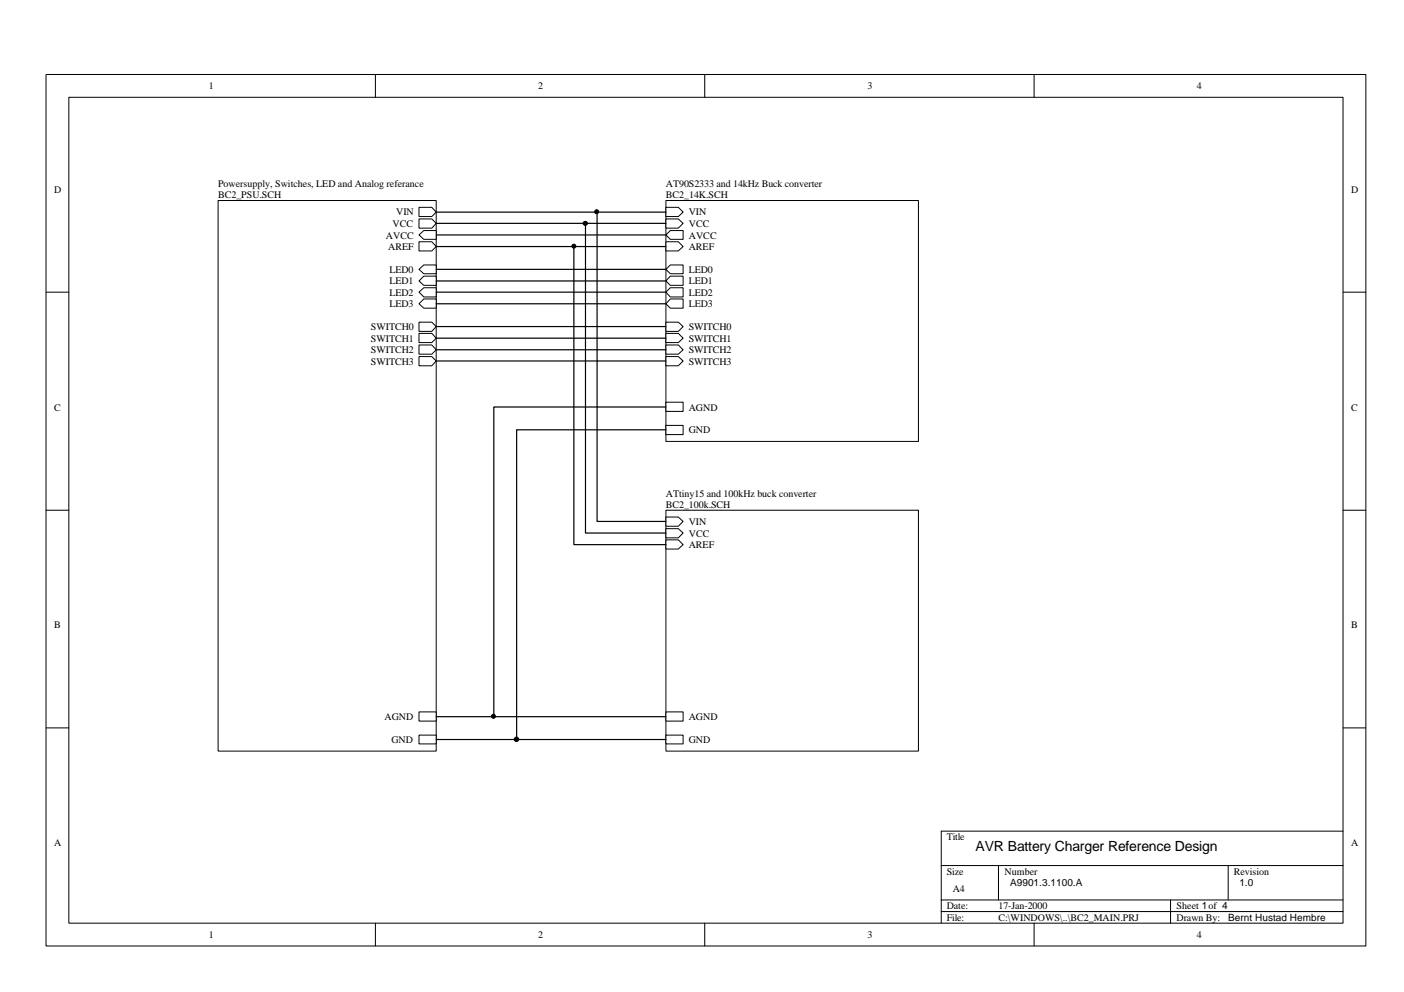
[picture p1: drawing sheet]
<svg xmlns="http://www.w3.org/2000/svg" width="297mm" height="210mm" viewBox="0 0 297 210" stroke-linecap="round" stroke-linejoin="round" font-family="sans-serif">
<g fill="none" stroke="#000" stroke-width=".21">
<path d="M9.7 15.8h279.3v184.4h-279.3zM79.4 15.8v4.8M149.1 15.8v4.8M218.8 15.8v4.8M14.6 20.6h269.5v174.7h-269.5zM9.7 61.8h4.9M284.1 61.8h4.9M9.7 108h4.9M284.1 108h4.9M9.7 154h4.9M284.1 154h4.9M284.1 175.9h-85v19.4"/>
<path d="M79.4 195.3v4.9M149.1 195.3v4.9M199.1 183.1h85M199.1 190.4h85M199.1 192.9h85M211.2 183.1v7.3M218.8 195.3v4.9M247.6 190.4v4.9M259.8 183.1v7.3"/>
</g>
<g fill="#fff" stroke="#000" stroke-width=".21">
<path d="M46.1 42.4h46.2v116.5h-46.2z"/>
<path d="M88.6 155.5h3.7v1.9h-3.7z"/>
<path d="M88.6 150.6h3.7v2h-3.7z"/>
<path d="M140.9 108h53.4v50.9h-53.4z"/>
<path d="M140.9 150.6h3.6v2h-3.6z"/>
<path d="M140.9 155.5h3.6v1.9h-3.6z"/>
<path d="M140.9 42.4h53.4v51h-53.4z"/>
<path d="M140.9 85.1h3.6v2h-3.6z"/>
<path d="M140.9 90h3.6v2h-3.6z"/>
</g>
<g fill="#fff" stroke="#000" stroke-width=".21">
<path d="M88.6 43.9h2.8l.9 1-.9 .9h-2.8z" fill-rule="evenodd"/>
<path d="M88.6 46.3h2.8l.9 1-.9 1h-2.8z" fill-rule="evenodd"/>
<path d="M88.6 51.2h2.8l.9 1-.9 .9h-2.8z" fill-rule="evenodd"/>
<path d="M88.6 49.7l1.1-.9h2.6v1.8h-2.6z" fill-rule="evenodd"/>
<path d="M88.6 68.2h2.8l.9 .9-.9 1h-2.8z" fill-rule="evenodd"/>
<path d="M88.6 70.5h2.8l.9 1.1-.9 .9h-2.8z" fill-rule="evenodd"/>
<path d="M88.6 73h2.8l.9 1-.9 .9h-2.8z" fill-rule="evenodd"/>
<path d="M88.6 75.5h2.8l.9 .9-.9 1h-2.8z" fill-rule="evenodd"/>
<path d="M88.6 57l1.1-.9h2.6v1.8h-2.6z" fill-rule="evenodd"/>
<path d="M88.6 59.5l1.1-1.1h2.6v2h-2.6z" fill-rule="evenodd"/>
<path d="M88.6 61.8l1.1-.9h2.6v1.9h-2.6z" fill-rule="evenodd"/>
<path d="M88.6 64.3l1.1-1h2.6v1.9h-2.6z" fill-rule="evenodd"/>
<path d="M140.9 109.4h2.6l1 .9-1 1.1h-2.6z" fill-rule="evenodd"/>
<path d="M140.9 111.9h2.6l1 .9-1 1h-2.6z" fill-rule="evenodd"/>
<path d="M140.9 114.2h2.6l1 1-1 1h-2.6z" fill-rule="evenodd"/>
<path d="M140.9 46.3h2.6l1 1-1 1h-2.6z" fill-rule="evenodd"/>
<path d="M140.9 43.9h2.6l1 1-1 .9h-2.6z" fill-rule="evenodd"/>
<path d="M140.9 51.2h2.6l1 1-1 .9h-2.6z" fill-rule="evenodd"/>
<path d="M140.9 49.7l.9-.9h2.7v1.8h-2.7z" fill-rule="evenodd"/>
<path d="M140.9 57l.9-.9h2.7v1.8h-2.7z" fill-rule="evenodd"/>
<path d="M141.8 58.4h2.7v2h-2.7l-.9-.9z" fill-rule="evenodd"/>
<path d="M140.9 61.8l.9-.9h2.7v1.9h-2.7z" fill-rule="evenodd"/>
<path d="M141.8 63.3h2.7v1.9h-2.7l-.9-.9z" fill-rule="evenodd"/>
<path d="M140.9 68.2h2.6l1 .9-1 1h-2.6z" fill-rule="evenodd"/>
<path d="M140.9 70.5h2.6l1 1.1-1 .9h-2.6z" fill-rule="evenodd"/>
<path d="M140.9 73h2.6l1 1-1 .9h-2.6z" fill-rule="evenodd"/>
<path d="M140.9 75.5h2.6l1 .9-1 1h-2.6z" fill-rule="evenodd"/>
</g>
<g fill="none" stroke="#000" stroke-width=".25">
<path d="M92.3 44.9h48.6M92.3 47.3h48.6M92.3 49.7h48.6M92.3 52.2h48.6M92.3 57h48.6M92.3 59.5h48.6M121.4 52.2v63h19.5M123.9 47.3v65.5h17M126.3 44.9v65.4h14.6M92.3 61.8h48.6M92.3 64.3h48.6M92.3 69.1h48.6"/>
<path d="M92.3 71.6h48.6M92.3 74h48.6M92.3 76.4h48.6M140.9 86.1h-36.4v65.6M140.9 90.9h-31.6v65.6M92.3 151.7h48.6M92.3 156.5h48.6"/>
</g>
<g fill="#000" stroke="#000" stroke-width=".21">
<circle cx="121.4" cy="52.1" r=".42"/>
<circle cx="123.8" cy="47.3" r=".45"/>
<circle cx="126.2" cy="44.8" r=".42"/>
<circle cx="104.4" cy="151.6" r=".42"/>
<circle cx="109.3" cy="156.4" r=".47"/>
</g>
<text font-size="3" x="206.4" y="180">AVR Battery Charger Reference Design</text>
<g font-size="2.1">
<text x="44.2" y="18.9">1</text>
<text x="113.9" y="18.9">2</text>
<text x="183.6" y="18.9">3</text>
<text x="253.2" y="18.9">4</text>
<text x="11.4" y="40.7">D</text>
<text x="46.1" y="39.6">Powersupply, Switches, LED and Analog referance</text>
<text x="46.1" y="41.9">BC2_PSU.SCH</text>
<text x="140.9" y="39.6">AT90S2333 and 14kHz Buck converter</text>
<text x="140.9" y="41.9">BC2_14K.SCH</text>
<text x="285.8" y="40.7">D</text>
<text x="83.8" y="45.6">VIN</text>
<text x="145.7" y="45.6">VIN</text>
<text x="81.6" y="50.5">AVCC</text>
<text x="82.1" y="52.8">AREF</text>
<text x="83.1" y="48">VCC</text>
<text x="145.7" y="48">VCC</text>
<text x="145.7" y="52.8">AREF</text>
<text x="145.7" y="50.5">AVCC</text>
<text x="82.4" y="57.8">LED0</text>
<text x="145.7" y="57.8">LED0</text>
<text x="82.4" y="60.1">LED1</text>
<text x="82.4" y="62.6">LED2</text>
<text x="82.4" y="65">LED3</text>
<text x="145.7" y="60.1">LED1</text>
<text x="145.7" y="62.6">LED2</text>
<text x="145.7" y="65">LED3</text>
<text x="78.5" y="69.9">SWITCH0</text>
<text x="145.7" y="69.9">SWITCH0</text>
<text x="78.5" y="72.3">SWITCH1</text>
<text x="78.5" y="74.7">SWITCH2</text>
<text x="78.5" y="77.1">SWITCH3</text>
<text x="145.7" y="72.3">SWITCH1</text>
<text x="145.7" y="74.7">SWITCH2</text>
<text x="145.7" y="77.1">SWITCH3</text>
<text x="11.4" y="86.9">C</text>
<text x="145.7" y="86.9">AGND</text>
<text x="285.8" y="86.9">C</text>
<text x="145.7" y="91.7">GND</text>
<text x="140.9" y="105.1">ATtiny15 and 100kHz buck converter</text>
<text x="140.9" y="107.5">BC2_100k.SCH</text>
<text x="145.7" y="111.1">VIN</text>
<text x="145.7" y="113.6">VCC</text>
<text x="145.7" y="115.9">AREF</text>
<text x="11.4" y="132.9">B</text>
<text x="285.8" y="132.9">B</text>
<text x="81.4" y="152.3">AGND</text>
<text x="145.7" y="152.3">AGND</text>
<text x="82.8" y="157.2">GND</text>
<text x="145.7" y="157.2">GND</text>
<text x="11.4" y="179.1">A</text>
<text x="200.3" y="177.8">Title</text>
<text x="285.8" y="179.1">A</text>
<text x="200.3" y="185.1">Size</text>
<text x="212.5" y="185.1">Number</text>
<text x="261" y="185.1">Revision</text>
<text x="201.6" y="188.7">A4</text>
<text x="213.7" y="187.6">A9901.3.1100.A</text>
<text x="262.2" y="187.6">1.0</text>
<text x="200.3" y="192.4">Date:</text>
<text x="200.3" y="194.8">File:</text>
<text x="211.2" y="192.4">17-Jan-2000</text>
<text x="211.2" y="194.8">C:\WINDOWS\..\BC2_MAIN.PRJ</text>
<text x="248.9" y="192.4">Sheet 1of 4</text>
<text x="248.9" y="194.8">Drawn By:</text>
<text x="259.8" y="194.8">Bernt Hustad Hembre</text>
<text x="44.2" y="198.5">1</text>
<text x="113.9" y="198.5">2</text>
<text x="183.6" y="198.5">3</text>
<text x="253.2" y="198.5">4</text>
</g>
</svg>
